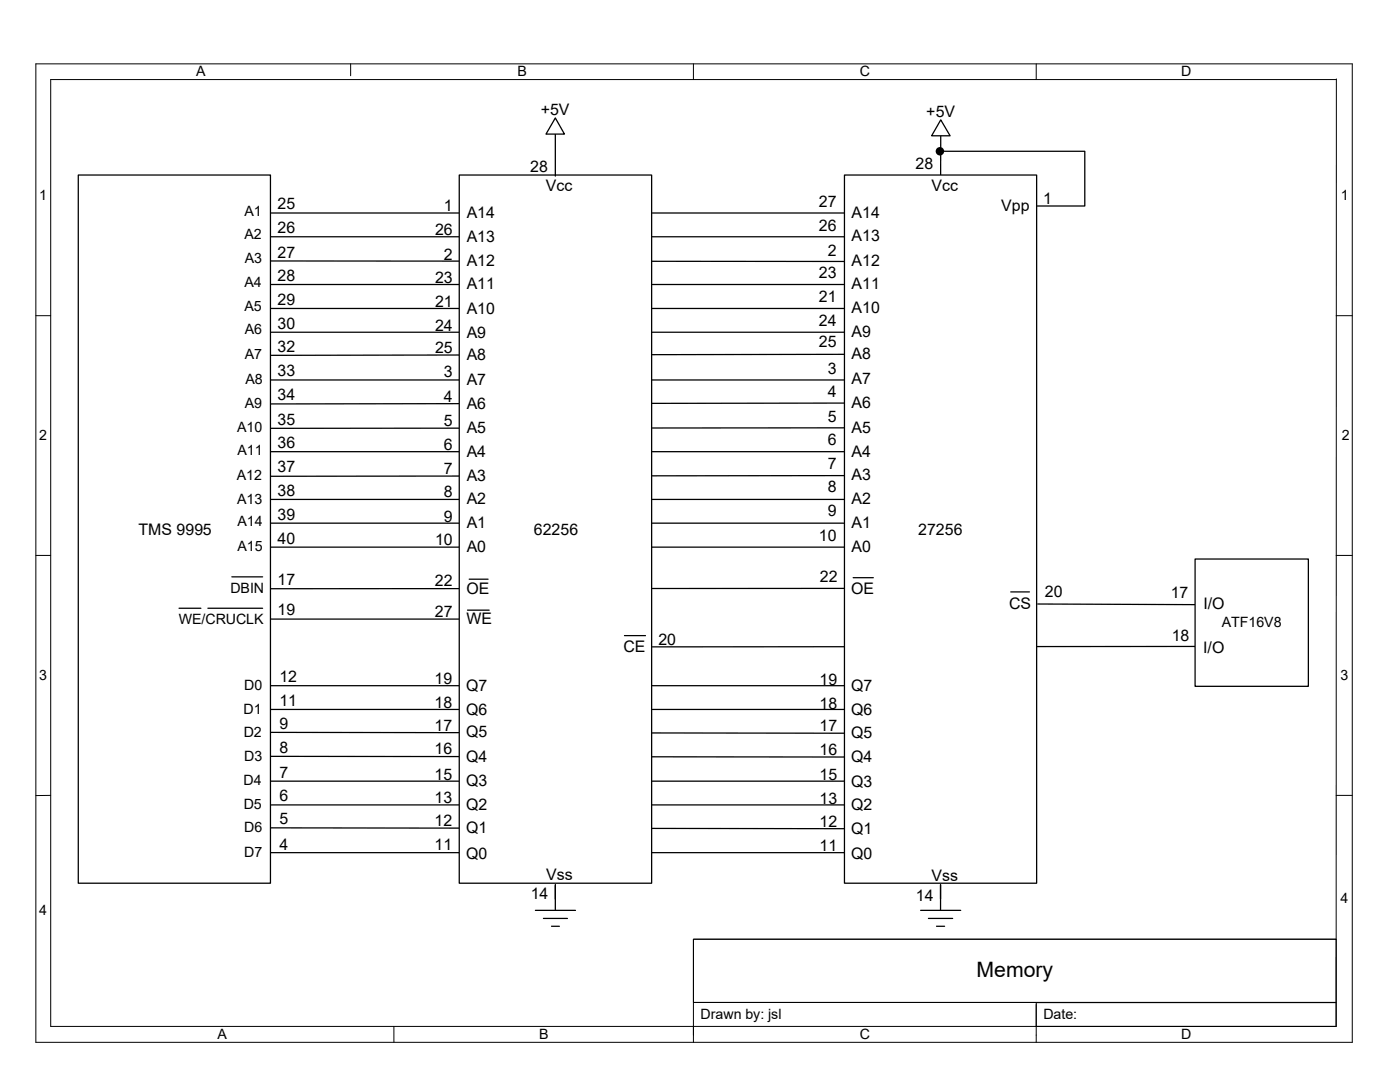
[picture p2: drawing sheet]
<svg xmlns="http://www.w3.org/2000/svg" width="279mm" height="216mm" viewBox="0 0 279 216" stroke-linecap="round" stroke-linejoin="round" font-family="sans-serif">
<g fill="none" stroke="#000" stroke-width=".25">
<path d="M52.3 56.8h143.3M52.3 52.1l143.3 .1M52.3 47.2h143.2M52.3 42.5h143.3M52.3 75.8h143.3M52.3 66.3h143.3M52.3 61.6h143.2M195.6 70.7l-143.3 .2M52.3 90.1h143.2M52.7 99.7h142.8M195.5 94.9l-142.8 .1M195.6 80.4l-143.3 .2"/>
<path d="M195.6 85.3l-143.3 .2M52.7 104.4h142.9M52.7 109.2h142.9M195.6 117.4l-143.7 .1M52.3 136.8h143.3M52.3 123.5h59.6M52.3 146.1l143.3 .2M52.3 150.9l143.3 .2M52.3 155.9h143.3M52.3 141.6h143.4M52.3 160.6h143.3M52.3 165.2l143.3 .2"/>
<path d="M52.3 170.1h143.3"/>
</g>
<path d="M15.6 34.9h38.4v141.3h-38.4z" fill="#fff"/>
<path d="M15.6 34.9h38.4v141.3h-38.4zM187.7 26v14.2" fill="none" stroke="#000" stroke-width=".25"/>
<path d="M91.7 34.9h38.3v141.3h-38.3z" fill="#fff"/>
<path d="M91.7 34.9h38.3v141.3h-38.3zM110.8 25.7v9.4M187.6 30.2h28.9v10.9h-9.7M93.6 115.6h3.8M124.6 126.8h4.2M238.8 129l-108.6 .1M110.8 176.5v5.2M106.8 181.7h8.1M108.5 183.3h4.7M110.1 184.8h1.5" fill="none" stroke="#000" stroke-width=".25"/>
<circle cx="187.6" cy="30.2" r=".85" fill="#000"/>
<path d="M168.5 34.9h38.4v141.3h-38.4z" fill="#fff"/>
<path d="M168.5 34.9h38.4v141.3h-38.4zM170.3 115.3h4M201.7 118.1h3.7M93.3 121.8h4.3M207.1 120.5l31.6 .1M187.7 176.5v5.2M183.7 181.7h8M185.3 183.3h4.8M186.9 184.8h1.6" fill="none" stroke="#000" stroke-width=".25"/>
<path d="M110.8 23.5l1.8 3.3h-3.6z" fill="#fff"/>
<path d="M110.8 23.5l1.8 3.3h-3.6z" fill="none" stroke="#000" stroke-width=".25"/>
<path d="M187.7 23.9l1.9 3.2h-3.7z" fill="#fff"/>
<path d="M187.7 23.9l1.9 3.2h-3.7zM46.3 115.1h6.1M35.7 121.4h4.4M41.5 121.4h10.9" fill="none" stroke="#000" stroke-width=".25"/>
<g fill="none" stroke="#000" stroke-width=".2">
<path d="M7.2 12.7h262.7v195.3h-262.7zM70 12.7v2.4M138.4 12.7v3.2M206.8 12.7v3.2M266.7 15.7v189.1h-256.6v-188.9h256.6M7.2 63h2.9M266.7 63h3.2M7.2 110.8h2.9M266.7 110.8h3.2M10.1 158.7h-2.9M266.7 158.7h3.2M138.4 187.4h128.3v12.6h-128.3z"/>
<path d="M266.7 187.4h-128.3v19.1M78.6 204.8v3.2M138.4 204.8v3.2M138.4 200h128.3M206.8 200.1h59.9v4.7h-59.9zM206.8 200.4v7.6"/>
</g>
<path d="M238.5 111.5h22.6v25.4h-22.6z" fill="#fff"/>
<path d="M238.5 111.5h22.6v25.4h-22.6z" fill="none" stroke="#000" stroke-width=".25"/>
<text font-size="4.2" x="194.9" y="195">Memory</text>
<g font-size="3.2">
<text x="107.9" y="22.9">+5V</text>
<text x="184.9" y="23.3">+5V</text>
<text x="105.8" y="34.4">28</text>
<text x="182.7" y="33.7">28</text>
<text x="55.4" y="41.8">25</text>
<text x="109" y="38">Vcc</text>
<text x="163.4" y="41.3">27</text>
<text x="185.9" y="38.1">Vcc</text>
<text x="208.2" y="40.6">1</text>
<text x="55.4" y="46.5">26</text>
<text x="86.8" y="46.8">26</text>
<text x="88.6" y="42.2">1</text>
<text x="93.1" y="43.5">A14</text>
<text x="163.4" y="46.1">26</text>
<text x="169.9" y="43.5">A14</text>
<text x="199.8" y="42.1">Vpp</text>
<text x="55.4" y="51.4">27</text>
<text x="88.6" y="51.9">2</text>
<text x="93.1" y="48.2">A13</text>
<text x="93.1" y="53.1">A12</text>
<text x="165.2" y="51.1">2</text>
<text x="169.9" y="48.1">A13</text>
<text x="169.9" y="53.2">A12</text>
<text x="55.4" y="56">28</text>
<text x="86.8" y="56.5">23</text>
<text x="93.1" y="57.7">A11</text>
<text x="163.4" y="55.5">23</text>
<text x="169.9" y="57.7">A11</text>
<text x="55.4" y="65.7">30</text>
<text x="55.4" y="60.9">29</text>
<text x="86.8" y="61.3">21</text>
<text x="93.1" y="62.6">A10</text>
<text x="163.4" y="60.3">21</text>
<text x="163.4" y="65.1">24</text>
<text x="169.9" y="62.5">A10</text>
<text x="55.4" y="70.1">32</text>
<text x="86.8" y="70.5">25</text>
<text x="86.8" y="66.1">24</text>
<text x="93.1" y="67.4">A9</text>
<text x="93.1" y="71.8">A8</text>
<text x="163.4" y="69.3">25</text>
<text x="169.9" y="67.2">A9</text>
<text x="169.9" y="71.7">A8</text>
<text x="55.4" y="75.1">33</text>
<text x="88.6" y="75.2">3</text>
<text x="93.1" y="76.8">A7</text>
<text x="165.2" y="74.6">3</text>
<text x="169.9" y="76.7">A7</text>
<text x="55.4" y="79.9">34</text>
<text x="88.6" y="80.2">4</text>
<text x="93.1" y="81.6">A6</text>
<text x="165.2" y="79.2">4</text>
<text x="169.9" y="81.4">A6</text>
<text x="55.4" y="84.8">35</text>
<text x="55.4" y="89.4">36</text>
<text x="88.6" y="85.1">5</text>
<text x="88.6" y="89.7">6</text>
<text x="93.1" y="86.4">A5</text>
<text x="165.2" y="84.1">5</text>
<text x="165.2" y="88.9">6</text>
<text x="169.9" y="86.3">A5</text>
<text x="55.4" y="94.2">37</text>
<text x="88.6" y="94.6">7</text>
<text x="93.1" y="91.1">A4</text>
<text x="93.1" y="95.9">A3</text>
<text x="165.2" y="93.6">7</text>
<text x="169.9" y="91.2">A4</text>
<text x="169.9" y="95.8">A3</text>
<text x="55.4" y="98.9">38</text>
<text x="88.6" y="99.1">8</text>
<text x="93.1" y="100.6">A2</text>
<text x="165.2" y="98.3">8</text>
<text x="169.9" y="100.5">A2</text>
<text x="27.6" y="106.7">TMS 9995</text>
<text x="55.4" y="103.7">39</text>
<text x="88.6" y="104.1">9</text>
<text x="93.1" y="105.4">A1</text>
<text x="106.6" y="106.7">62256</text>
<text x="163.4" y="107.9">10</text>
<text x="165.2" y="103">9</text>
<text x="169.9" y="105.3">A1</text>
<text x="183.3" y="106.7">27256</text>
<text x="55.4" y="108.5">40</text>
<text x="86.8" y="108.8">10</text>
<text x="93.1" y="110.2">A0</text>
<text x="169.9" y="110.2">A0</text>
<text x="55.4" y="116.7">17</text>
<text x="86.8" y="117">22</text>
<text x="93.1" y="118.6">OE</text>
<text x="163.6" y="116.1">22</text>
<text x="169.9" y="118.4">OE</text>
<text x="208.5" y="119.1">20</text>
<text x="233.6" y="119.3">17</text>
<text x="55.4" y="122.8">19</text>
<text x="86.8" y="123.1">27</text>
<text x="93.1" y="124.5">WE</text>
<text x="201.4" y="121.5">CS</text>
<text x="240.2" y="121.5">I/O</text>
<text x="124.4" y="130.1">CE</text>
<text x="131.4" y="128.7">20</text>
<text x="233.8" y="127.9">18</text>
<text x="240.1" y="130.4">I/O</text>
<text x="55.8" y="136">12</text>
<text x="86.7" y="136.5">19</text>
<text x="93" y="137.8">Q7</text>
<text x="163.6" y="136.6">19</text>
<text x="169.9" y="137.9">Q7</text>
<text x="55.8" y="140.9">11</text>
<text x="86.7" y="141.3">18</text>
<text x="93" y="142.7">Q6</text>
<text x="163.6" y="141.4">18</text>
<text x="169.9" y="142.7">Q6</text>
<text x="55.8" y="145.4">9</text>
<text x="86.7" y="145.8">17</text>
<text x="93" y="147.1">Q5</text>
<text x="163.6" y="145.9">17</text>
<text x="169.9" y="147.2">Q5</text>
<text x="55.8" y="150.2">8</text>
<text x="55.8" y="155.2">7</text>
<text x="86.7" y="150.5">16</text>
<text x="86.7" y="155.6">15</text>
<text x="93" y="152">Q4</text>
<text x="163.6" y="150.6">16</text>
<text x="163.6" y="155.7">15</text>
<text x="169.9" y="152.1">Q4</text>
<text x="55.8" y="159.9">6</text>
<text x="86.7" y="160.3">13</text>
<text x="93" y="156.9">Q3</text>
<text x="93" y="161.6">Q2</text>
<text x="163.6" y="160.4">13</text>
<text x="169.9" y="157">Q3</text>
<text x="169.9" y="161.7">Q2</text>
<text x="55.8" y="164.5">5</text>
<text x="86.7" y="164.9">12</text>
<text x="93" y="166.2">Q1</text>
<text x="163.6" y="165">12</text>
<text x="169.9" y="166.4">Q1</text>
<text x="55.8" y="169.6">4</text>
<text x="86.7" y="169.7">11</text>
<text x="93" y="171.3">Q0</text>
<text x="163.6" y="169.8">11</text>
<text x="169.9" y="171.4">Q0</text>
<text x="105.9" y="179.5">14</text>
<text x="109" y="175.6">Vss</text>
<text x="182.8" y="179.9">14</text>
<text x="185.9" y="175.8">Vss</text>
</g>
<g font-size="2.8">
<text x="39.1" y="15.2">A</text>
<text x="103.3" y="15.2">B</text>
<text x="171.6" y="15.2">C</text>
<text x="235.8" y="15.2">D</text>
<text x="7.8" y="39.9">1</text>
<text x="267.6" y="39.9">1</text>
<text x="48.8" y="43.1">A1</text>
<text x="48.8" y="47.7">A2</text>
<text x="48.9" y="52.5">A3</text>
<text x="48.8" y="57.3">A4</text>
<text x="48.8" y="62.1">A5</text>
<text x="48.9" y="66.6">A6</text>
<text x="48.9" y="71.6">A7</text>
<text x="49" y="76.7">A8</text>
<text x="48.9" y="81.4">A9</text>
<text x="7.8" y="87.8">2</text>
<text x="47.3" y="86.1">A10</text>
<text x="267.8" y="87.8">2</text>
<text x="47.3" y="95.7">A12</text>
<text x="47.4" y="90.8">A11</text>
<text x="47.3" y="100.5">A13</text>
<text x="47.4" y="105">A14</text>
<text x="47.4" y="110">A15</text>
<text x="46" y="118.3">DBIN</text>
<text x="35.7" y="124.4">WE/CRUCLK</text>
<text x="243.8" y="125.1">ATF16V8</text>
<text x="7.8" y="135.6">3</text>
<text x="48.7" y="137.7">D0</text>
<text x="267.5" y="135.6">3</text>
<text x="48.6" y="142.5">D1</text>
<text x="48.6" y="147.1">D2</text>
<text x="48.7" y="151.8">D3</text>
<text x="48.6" y="156.7">D4</text>
<text x="48.6" y="161.5">D5</text>
<text x="48.7" y="166">D6</text>
<text x="48.7" y="171">D7</text>
<text x="7.8" y="182.6">4</text>
<text x="267.5" y="180.3">4</text>
<text x="139.8" y="203.4">Drawn by: jsl</text>
<text x="208.2" y="203.3">Date:</text>
<text x="43.4" y="207.4">A</text>
<text x="107.6" y="207.4">B</text>
<text x="171.6" y="207.4">C</text>
<text x="235.8" y="207.3">D</text>
</g>
</svg>
